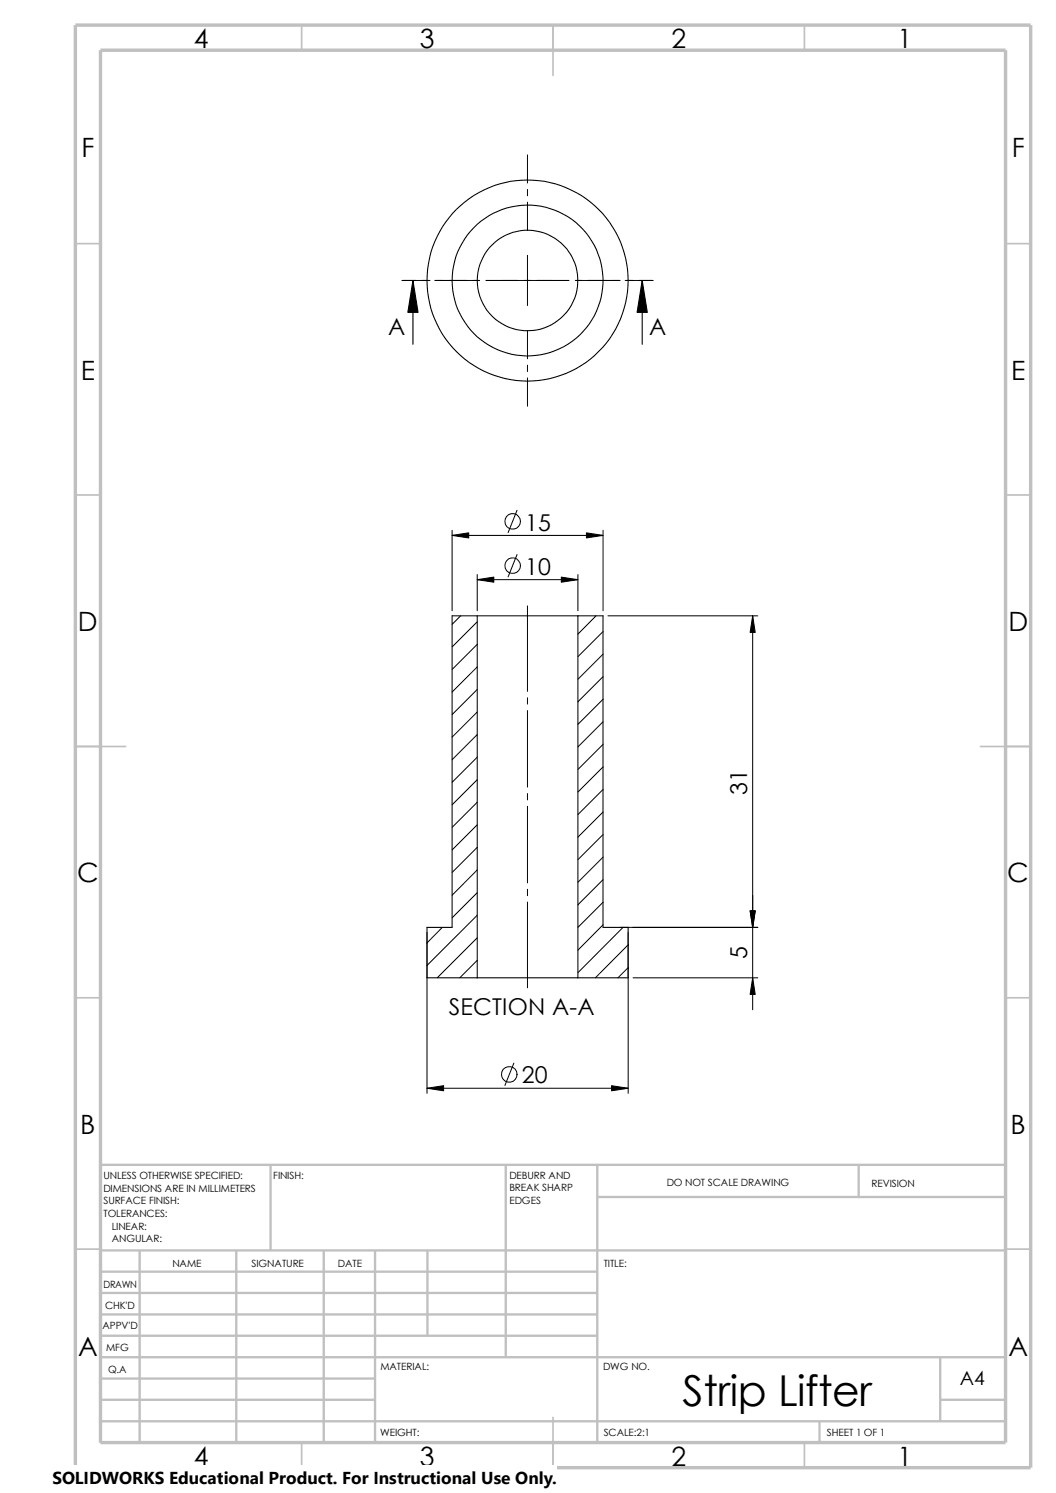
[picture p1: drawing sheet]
<svg xmlns="http://www.w3.org/2000/svg" width="210mm" height="297mm" viewBox="0 0 210 297" stroke-linecap="round" stroke-linejoin="round" font-family="sans-serif">
<g fill="none" stroke="#c0c0c0" stroke-width=".34">
<path d="M60 5v5M110 5v10M160 5v5M15 48.5h5M200 48.5h5M15 98.5h5M200 98.5h5M15 148.5h10M195 148.5h10M15 198.5h5M200 198.5h5M15 248.5h5"/>
<path d="M200 248.5h5M60 287v5M110 282v10M160 287v5"/>
</g>
<g fill="none" stroke="#c0c0c0" stroke-width=".47">
<path d="M53.8 231.7v17.1M100.6 231.7v38.3M118.8 238.1h81.2M118.8 231.7v55.3M170.8 231.7v6.4M200 231.7h-180v55.3M20 248.8h180M20 257.2h98.8M20 253h98.8M27.8 248.8v38.2M47 248.8v38.2M64.4 248.8v38.2"/>
<path d="M74.6 248.8v38.2M85 248.8v16.9M20 265.7h98.8M20 270h180M20 278.5h54.6M20 274.2h54.6M20 261.5h98.8M187 270v12.7M187 278.5h13M20 282.7h180M163 282.7v4.3"/>
</g>
<path d="M15 5h190v287h-190zM20 10h180v277h-180z" fill="none" stroke="#c0c0c0" stroke-width=".68" stroke-linecap="butt"/>
<g fill="none" stroke="#000" stroke-width=".21">
<path d="M80.1 55.8h2.6M82.1 55.8v12.7M83.9 55.8h1.3M86.5 55.8h6.3M94.1 55.8h1.3M96.6 55.8h6.4M104.3 55.8h1.2M106.8 55.8h6.4M114.4 55.8h1.3M117 55.8h6.3M124.6 55.8h1.3M127.1 55.8h2.6"/>
<path d="M127.7 55.8v12.7M94.9 122.5h20M94.9 122.5v72M94.9 122.5h-5v62h-5v10h10M114.9 122.5v72M114.9 122.5h5v62h5v10h-10M94.9 194.5h20"/>
<circle cx="104.9" cy="55.8" r="10"/>
<circle cx="104.9" cy="55.8" r="15"/>
<circle cx="104.9" cy="55.8" r="20"/>
</g>
<g fill="none" stroke="#000" stroke-width=".2">
<path d="M104.9 30.8v5.6M104.9 37.7v1.2M79.9 55.8h5.6M86.8 55.8h1.3M89.3 55.8h5.6M99.9 55.8h10M104.9 40.2v5.6M104.9 50.8v10M114.9 55.8h5.6M121.8 55.8h1.3M124.3 55.8h5.6M104.9 65.8v5.6"/>
<path d="M104.9 72.6v1.3M104.9 75.2v5.6M89.9 106.5h30M89.9 105.5v16M94.9 114.3v7.2M94.9 115.3h20M102.8 101.5l-1.8 4.5M102.8 110.3l-1.8 4.5M114.9 114.3v7.2M119.9 105.5v16M91.6 122.5l-1.7 1.7M94.9 123.7l-5 5"/>
<path d="M94.9 128.2l-5 5M94.9 132.7l-5 5M94.9 137.2l-5 5M104.9 120.5v17M104.9 138.8v1.3M118.5 122.5l-3.6 3.7M119.9 130.1l-5 5M119.9 125.6l-5 5M119.9 134.6l-5 5M119.9 139.1l-5 5M120.9 122.5h29.8M149.7 122.5v78.4"/>
<path d="M94.9 141.6l-5 5M94.9 146.1l-5 5M94.9 150.6l-5 5M94.9 155.1l-5 5M94.9 159.6l-5 5M104.9 141.4v15.2M104.9 157.9v1.2M119.9 152.6l-5 5M119.9 157.1l-5 5M119.9 143.6l-5 5M119.9 148.1l-5 5M94.9 164.1l-5 5"/>
<path d="M94.9 168.6l-5 5M94.9 173.1l-5 5M94.9 177.6l-5 5M104.9 160.4v15.2M104.9 176.9v1.3M104.9 179.5v17M119.9 161.5l-5 5M119.9 166l-5 5M119.9 170.5l-5 5M119.9 175l-5 5M119.9 179.5l-5 5M84.9 185.5v32"/>
<path d="M88 184.5l-3.1 3.1M94.9 182.1l-10 10M94.9 186.6l-7.9 7.9M94.9 191.1l-3.5 3.4M119.9 184l-5 5M123.4 184.5h27.3M123.9 184.5l-9 9M124.9 188l-6.5 6.5M124.9 192.5l-2 2M124.9 185.5v32M125.9 194.5h24.8M84.9 216.5h40"/>
<path d="M102.2 211.5l-1.8 4.4"/>
<circle cx="101.9" cy="103.7" r="1.56"/>
<circle cx="101.9" cy="112.5" r="1.56"/>
<circle cx="101.3" cy="213.7" r="1.56"/>
</g>
<path d="M82.1 55.8l1 6.3h-2zM127.7 55.8l1 6.3h-2z" fill="#000" stroke="#000" stroke-width=".21"/>
<path d="M89.9 106.5l3.3-.5v1zM94.9 115.3l3.3-.5v1zM111.6 114.8l3.3 .5-3.3 .5zM116.6 106l3.3 .5-3.3 .5zM149.7 122.5l.5 3.3h-1zM149.2 181.2h1l-.5 3.3zM149.7 194.5l.5 3.3h-1zM84.9 216.5l3.3-.5v1zM121.6 216l3.3 .5-3.3 .5z" fill="#000" stroke="#000" stroke-width=".2"/>
<path d="M10.4 291.5h100.4v5.5h-100.4z" fill="#fff"/>
<text font-size="8.5" x="135.8" y="279.7">Strip Lifter</text>
<g font-size="5.3">
<text x="38.5" y="9.6">4</text>
<text x="83.5" y="9.6">3</text>
<text x="133.5" y="9.6">2</text>
<text x="178.5" y="9.6">1</text>
<text x="16.2" y="31.3">F</text>
<text x="201.2" y="31.3">F</text>
<text x="16" y="75.6">E</text>
<text x="201.1" y="75.6">E</text>
<text x="15.5" y="125.6">D</text>
<text x="200.6" y="125.6">D</text>
<text x="15.3" y="175.6">C</text>
<text x="200.3" y="175.6">C</text>
<text x="16" y="225.6">B</text>
<text x="201" y="225.6">B</text>
<text x="15.5" y="269.8">A</text>
<text x="200.5" y="269.8">A</text>
<text x="38.5" y="291.6">4</text>
<text x="83.5" y="291.6">3</text>
<text x="133.5" y="291.6">2</text>
<text x="178.5" y="291.6">1</text>
</g>
<g font-size="4.6">
<text x="77.2" y="66.6">A</text>
<text x="129.1" y="66.6">A</text>
<text x="104.4" y="105.5">15</text>
<text x="104.4" y="114.3">10</text>
<text x="148.6" y="158.2" transform="rotate(-90 148.6 158.2)">31</text>
<text x="148.6" y="190.8" transform="rotate(-90 148.6 190.8)">5</text>
<text x="89.3" y="201.8">SECTION A-A</text>
<text x="103.8" y="215.5">20</text>
</g>
<text font-size="3.9" x="190.9" y="275.5">A4</text>
<text font-size="3.4" x="10.4" y="295.2">SOLIDWORKS Educational Product. For Instructional Use Only.</text>
<g font-size="2">
<text x="20.6" y="234.6">UNLESS OTHERWISE SPECIFIED:</text>
<text x="20.6" y="237.1">DIMENSIONS ARE IN MILLIMETERS</text>
<text x="20.6" y="239.6">SURFACE FINISH:</text>
<text x="54.4" y="234.6">FINISH:</text>
<text x="101.3" y="239.5">EDGES</text>
<text x="101.3" y="234.5">DEBURR AND</text>
<text x="101.3" y="237">BREAK SHARP</text>
<text x="132.6" y="236">DO NOT SCALE DRAWING</text>
<text x="173.3" y="236.2">REVISION</text>
<text x="20.6" y="242.1">TOLERANCES:</text>
<text x="22.2" y="244.6">LINEAR:</text>
<text x="22.2" y="247.1">ANGULAR:</text>
<text x="50" y="252">SIGNATURE</text>
<text x="67.2" y="252">DATE</text>
<text x="120.1" y="252">TITLE:</text>
<text x="20.6" y="256.2">DRAWN</text>
<text x="34.3" y="252.1">NAME</text>
<text x="20.9" y="260.4">CHK'D</text>
<text x="20.4" y="264.5">APPV'D</text>
<text x="21.1" y="268.8">MFG</text>
<text x="21.5" y="273.1">Q.A</text>
<text x="75.6" y="272.5">MATERIAL:</text>
<text x="119.9" y="272.5">DWG NO.</text>
<text x="75.6" y="285.6">WEIGHT:</text>
<text x="120.1" y="285.6">SCALE:2:1</text>
<text x="164.5" y="285.6">SHEET 1 OF 1</text>
</g>
</svg>
